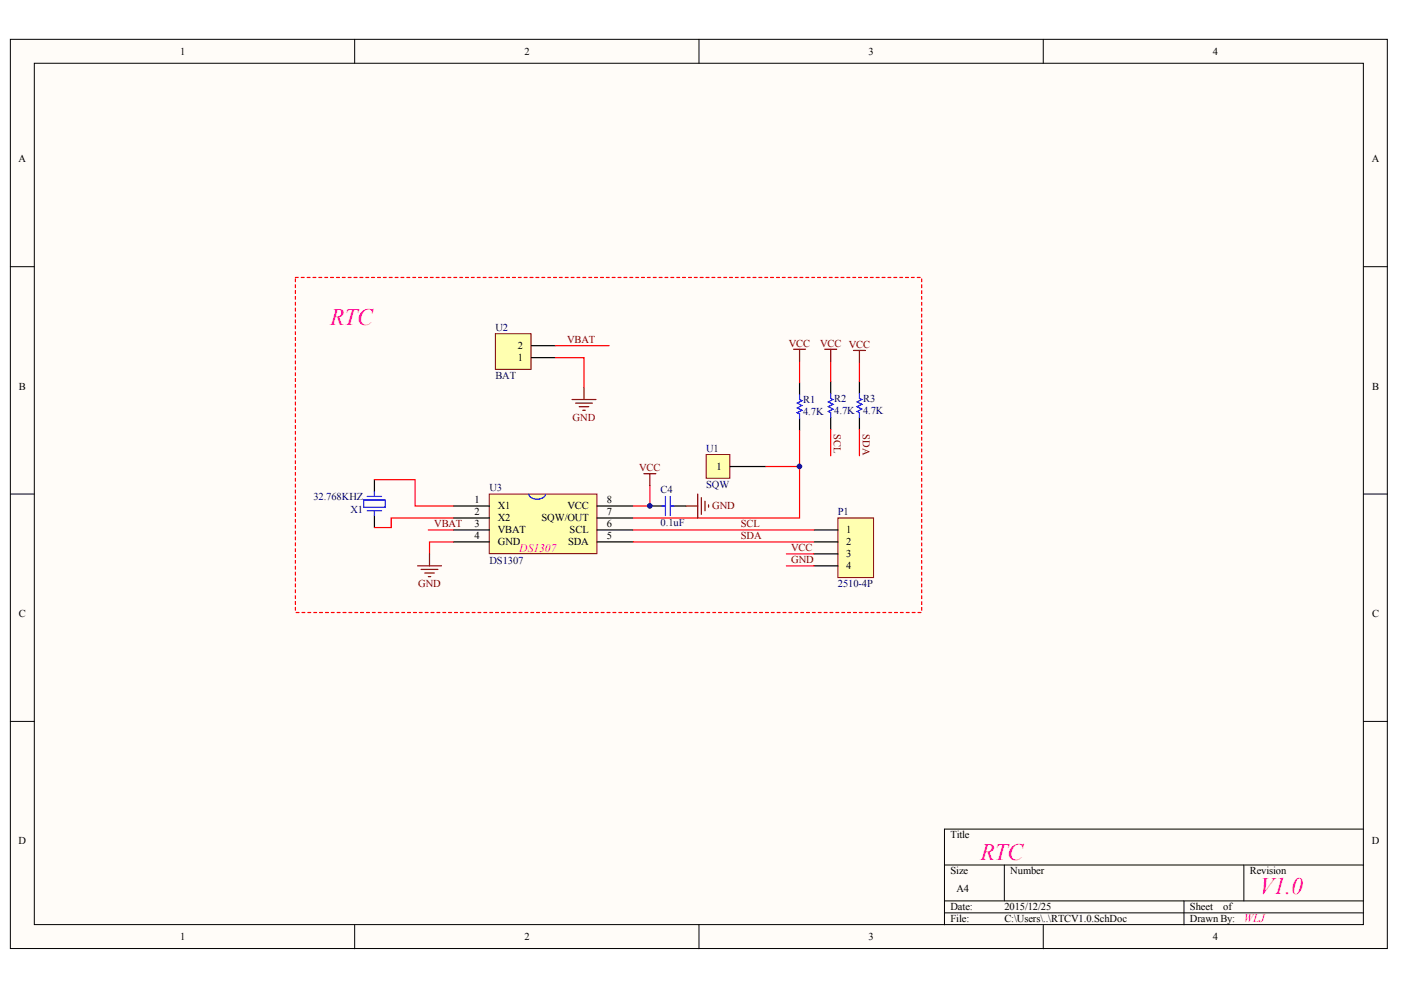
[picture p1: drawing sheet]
<svg xmlns="http://www.w3.org/2000/svg" width="297mm" height="210mm" viewBox="0 0 297 210" stroke-linecap="round" stroke-linejoin="round" font-family="sans-serif">
<g fill="#fffcf8" stroke="#000" stroke-width=".21">
<path d="M2.2 8.3h291.9v192.8h-291.9z"/>
<path d="M7.3 13.4h281.8v182.6h-281.8z"/>
</g>
<g fill="none" stroke="#000" stroke-width=".21">
<path d="M75.2 8.3v5.1M148.2 8.3v5.1M221.2 8.3v5.1M2.2 56.5h5.1M289.1 56.5h5.1M2.2 104.8h5.1M289.1 104.8h5.1M2.2 153h5.1M289.1 153h5.1M289.1 175.8h-88.9v20.3M75.2 196.1v5.1M148.2 196.1v5.1"/>
<path d="M200.2 183.4h88.9M200.2 191h88.9M200.2 193.6h88.9M212.9 183.4v7.6M221.2 196.1v5.1M251 191v5.1M263.7 183.4v7.6"/>
</g>
<path d="M103.7 104.8h22.9v12.6h-22.9z" fill="#ffffb0" stroke="#800000" stroke-width=".21"/>
<path d="M182.2 80.9v2.5M182.2 88.5v2.6M79.4 101.7v2.5M79.4 109.3v2.6M96.1 107.3h7.7M96.1 109.8h7.7M96.1 112.4h7.7M96.1 114.9h7.7M126.6 107.3h7.6M126.6 109.8h7.6M126.6 112.4h7.6M126.6 114.9h7.6" fill="none" stroke="#000" stroke-width=".25"/>
<path d="M182.2 83.4v1.1l.5 .2-1 .5 1 .5-1 .5 1 .5-1 .5 .5 .3v1M77.1 106h4.6v1.5h-4.6zM77.9 105.3h3M77.9 108.3h3M79.4 104.2v1.1M79.4 108.3v1M112.1 104.8a2.07 2.07 0 0 0 3.6 .1" fill="none" stroke="#00f" stroke-width=".25"/>
<path d="M149.7 96.4h5v5h-5z" fill="#ffffb0" stroke="#800000" stroke-width=".21"/>
<path d="M154.8 98.9h7.6" fill="none" stroke="#000" stroke-width=".25"/>
<path d="M105 70.8h7.6v7.5h-7.6z" fill="#ffffb0" stroke="#800000" stroke-width=".21"/>
<path d="M112.6 75.8h5.1M112.6 73.3h5.1M169.5 81.2v2.5M169.5 88.8v2.5M176.1 80.9v2.5M176.1 88.5v2.6" fill="none" stroke="#000" stroke-width=".25"/>
<path d="M169.5 83.7v1l.5 .3-1 .5 1 .5-1 .5 1 .5-1 .5 .5 .3v1M176.1 83.4v1.1l.5 .2-1 .5 1 .5-1 .5 1 .5-1 .5 .5 .3v1" fill="none" stroke="#00f" stroke-width=".25"/>
<path d="M177.6 109.8h7.6v12.7h-7.6z" fill="#ffffb0" stroke="#800000" stroke-width=".21"/>
<path d="M137.8 107.3h2.5M142.9 107.3h2.5M172.6 112.4h5M172.6 114.9h5M172.6 117.4h5M172.6 120h5" fill="none" stroke="#000" stroke-width=".25"/>
<g fill="none" stroke="#f00" stroke-width=".25">
<path d="M117.7 75.8h6.1v6.4M117.7 73.3h11.5M169.5 76.6v4.6M176.1 76.6v4.3M182.2 76.8v4.1M169.5 91.3v7.6h-7.1M169.5 98.9v10.9h-35.3M176.1 91.1v5.5M182.2 91.1v5.5M79.4 101.7h8.6v5.6h8.1M90.8 112.4h5.3M96.1 109.8h-13.2v2.1h-3.5"/>
<path d="M96.1 114.9h-5v2.5M134.2 112.4h38.4M134.2 114.9h38.4M137.8 103v4.3h-3.6M166.7 117.4h5.9M166.7 120h5.9"/>
</g>
<g fill="none" stroke="#800000" stroke-width=".25">
<path d="M168.3 74.1h2.5M169.5 74.1v2.5M174.9 74.1h2.5M176.1 74.1v2.5M180.9 74.3h2.6M182.2 74.3v2.5M121.3 84.7h5.1M122 85.5h3.6M122.8 86.2h2M123.6 87h.5M123.8 82.2v2.5M88.5 120h5.1"/>
<path d="M91.1 117.4v2.6M136.5 100.4h2.6M137.8 100.4v2.6M145.4 107.3h2.5M147.9 104.8v5M148.7 105.5v3.6M149.5 106.3v2M150.2 107v.5M89.3 120.7h3.5M90 121.5h2.1M90.8 122.3h.5"/>
</g>
<path d="M62.6 58.8h132.8v71.1h-132.8v-71.1" fill="none" stroke="#f00" stroke-width=".25" stroke-dasharray=".6 .6"/>
<path d="M140.3 107.3h.8M141.1 105.3v4M142.1 105.3v4M142.1 107.3h.8" fill="none" stroke="#00f" stroke-width=".25"/>
<g fill="#000080" stroke="#000080" stroke-width=".21">
<circle cx="137.8" cy="107.3" r=".48"/>
<circle cx="169.5" cy="98.9" r=".48"/>
</g>
<g font-size="5" fill="#f0f">
<text x="70" y="68.9">RTC</text>
<text x="207.9" y="182.3">RTC</text>
<text x="267" y="189.7">V1.0</text>
</g>
<g font-size="2.5" fill="#f0f">
<text x="110.1" y="117.1">DS1307</text>
<text x="263.7" y="195.5">WLJ</text>
</g>
<g font-size="2.2">
<text x="38.2" y="11.6">1</text>
<text x="111.2" y="11.6">2</text>
<text x="184.2" y="11.6">3</text>
<text x="257.2" y="11.6">4</text>
<text x="3.9" y="34.4">A</text>
<text x="290.9" y="34.4">A</text>
<text x="109.8" y="76.5">1</text>
<text x="109.8" y="74">2</text>
<text x="4" y="82.6">B</text>
<text x="290.9" y="82.6">B</text>
<text x="151.9" y="99.6">1</text>
<text x="100.6" y="106.7">1</text>
<text x="128.6" y="106.7">8</text>
<text x="100.6" y="109.3">2</text>
<text x="100.6" y="111.8">3</text>
<text x="105.5" y="108">X1</text>
<text x="105.5" y="110.5">X2</text>
<text x="105.5" y="113.1">VBAT</text>
<text x="114.8" y="110.5">SQW/OUT</text>
<text x="120.3" y="108">VCC</text>
<text x="120.8" y="113.1">SCL</text>
<text x="128.6" y="111.8">6</text>
<text x="128.6" y="109.3">7</text>
<text x="179.4" y="113.1">1</text>
<text x="100.6" y="114.4">4</text>
<text x="105.5" y="115.6">GND</text>
<text x="120.4" y="115.6">SDA</text>
<text x="128.6" y="114.4">5</text>
<text x="179.4" y="115.6">2</text>
<text x="179.4" y="118.2">3</text>
<text x="179.4" y="120.7">4</text>
<text x="4" y="130.8">C</text>
<text x="290.9" y="130.8">C</text>
<text x="3.9" y="179">D</text>
<text x="201.5" y="177.8">Title</text>
<text x="290.9" y="179">D</text>
<text x="201.5" y="185.4">Size</text>
<text x="214.2" y="185.4">Number</text>
<text x="265" y="185.4">Revision</text>
<text x="202.8" y="189.2">A4</text>
<text x="201.5" y="193">Date:</text>
<text x="201.5" y="195.5">File:</text>
<text x="212.9" y="193">2015/12/25</text>
<text x="212.9" y="195.5">C:\Users\..\RTCV1.0.SchDoc</text>
<text x="252.3" y="193">Sheet</text>
<text x="252.3" y="195.5">Drawn By:</text>
<text x="259.3" y="193">of</text>
<text x="38.2" y="199.3">1</text>
<text x="111.2" y="199.3">2</text>
<text x="184.2" y="199.3">3</text>
<text x="257.2" y="199.3">4</text>
</g>
<g font-size="2.2" fill="#000080">
<text x="105" y="70.2">U2</text>
<text x="105" y="80.4">BAT</text>
<text x="170.3" y="88">4.7K</text>
<text x="170.3" y="85.4">R1</text>
<text x="176.9" y="87.7">4.7K</text>
<text x="176.9" y="85.2">R2</text>
<text x="183" y="87.7">4.7K</text>
<text x="183" y="85.2">R3</text>
<text x="149.7" y="95.8">U1</text>
<text x="66.4" y="106">32.768KHZ</text>
<text x="103.8" y="104.2">U3</text>
<text x="140.1" y="104.5">C4</text>
<text x="149.7" y="103.4">SQW</text>
<text x="74.3" y="108.8">X1</text>
<text x="140.1" y="111.6">0.1uF</text>
<text x="177.6" y="109.3">P1</text>
<text x="103.8" y="119.7">DS1307</text>
<text x="177.6" y="124.5">2510-4P</text>
</g>
<g font-size="2.2" fill="#800000">
<text x="120.3" y="72.7">VBAT</text>
<text x="167.3" y="73.5">VCC</text>
<text x="173.9" y="73.5">VCC VCC</text>
<text x="121.4" y="89.2">GND</text>
<text x="176.8" y="92.1" transform="rotate(90 176.8 92.1)">SCL</text>
<text x="182.9" y="92.1" transform="rotate(90 182.9 92.1)">SDA</text>
<text x="135.5" y="99.9">VCC</text>
<text x="92.1" y="111.8">VBAT</text>
<text x="151" y="108">GND</text>
<text x="157.1" y="111.8">SCL</text>
<text x="157.1" y="114.4">SDA</text>
<text x="167.7" y="119.4">GND</text>
<text x="167.7" y="116.9">VCC</text>
<text x="88.7" y="124.5">GND</text>
</g>
</svg>
